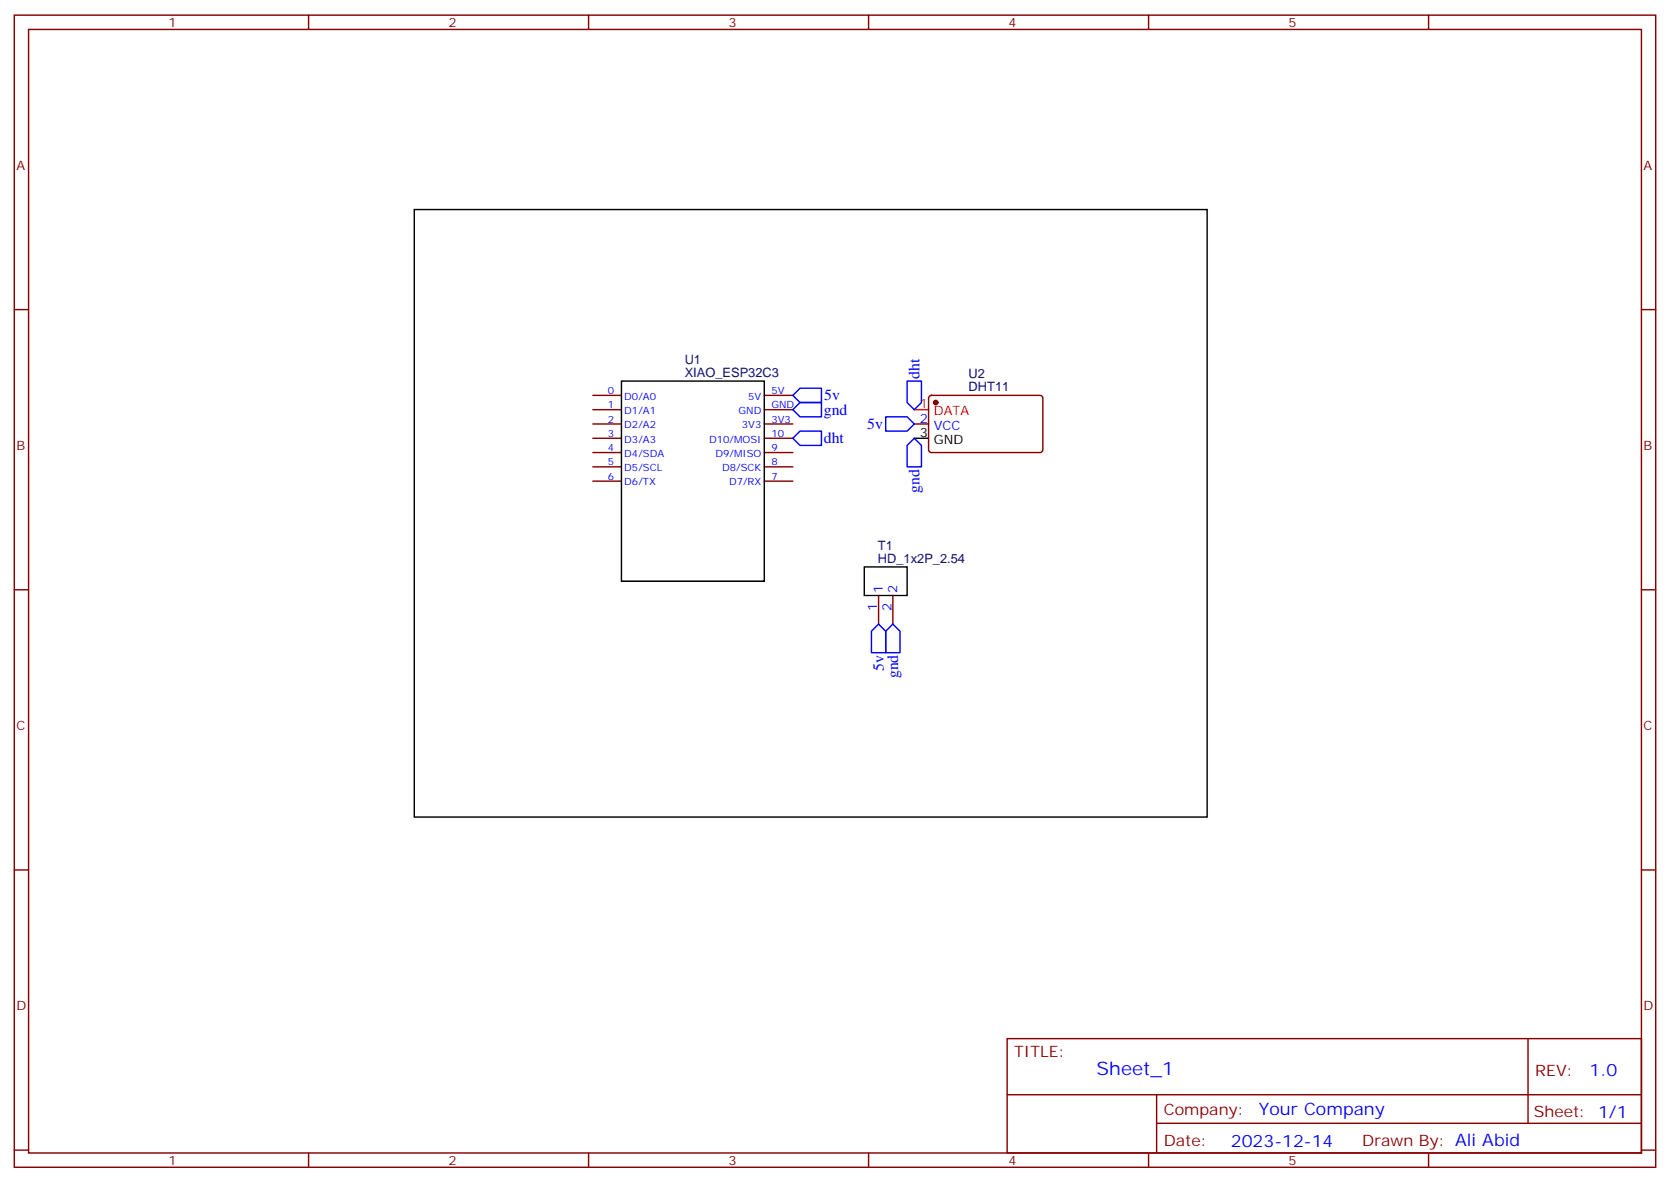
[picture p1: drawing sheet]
<svg xmlns="http://www.w3.org/2000/svg" width="412mm" height="292mm" viewBox="0 0 412 292" stroke-linecap="round" stroke-linejoin="round" font-family="sans-serif">
<g fill="none" stroke="#870000" stroke-width=".35">
<path d="M3.5 3.7h405.4v284.4h-405.4zM7.1 7.3h398.2v277.3h-398.2zM76.2 3.7v3.6M145.3 3.7v3.6M214.5 3.7v3.6M283.6 3.7v3.6M352.8 3.7v3.6M3.5 76.4h3.6M405.3 76.4h3.6M146.4 97.6h7.1M188.7 97.6h7.1M229.5 97.8l.5-.2h26.8a.71 .71 0 0 1 .7 .7v12.7a.76 .76 0 0 1-.7 .7h-26.8a.76 .76 0 0 1-.7-.7v-12.7z"/>
<path d="M146.4 101.1h7.1M146.4 104.6h7.1M146.4 108.2h7.1M146.4 111.7h7.1M146.4 115.2h7.1M146.4 118.7h7.1M188.7 101.1h7.1M188.7 104.6h7.1M188.7 108.2h7.1M188.7 111.7h7.1M188.7 115.2h7.1M188.7 118.7h7.1"/>
<path d="M225.8 104.6h3.5M3.5 145.6h3.6M217 147v7M220.5 147v7M405.3 145.6h3.6M3.5 214.7h3.6M405.3 214.7h3.6M248.7 256.3h156.6v28.3h-156.6zM377.3 256.4v20.8M248.7 270.2h156.5M285.6 277.2h119.6M285.6 270.2v14.1"/>
<path d="M3.5 283.8h3.6M76.2 284.6v3.5M145.3 284.6v3.5M214.5 284.6v3.5M283.6 284.6v3.5M352.8 284.6v3.5M405.3 283.8h3.6"/>
</g>
<path d="M102.3 51.7h195.8v149.9h-195.8zM153.5 94.1h35.2v49.3h-35.2zM225.8 108.2h3.5M213.4 139.9h10.6v7.1h-10.6z" fill="none" stroke="#000" stroke-width=".35"/>
<path d="M195.8 97.6l1.8-1.8h5.2v3.5h-5.2zM224 94.1h3.5v5.2l-1.7 1.8-1.8-1.8zM195.8 101.1l1.8-1.8h5.2v3.6h-5.2zM195.8 108.2l1.8-1.8h5.2v3.5h-5.2zM218.7 102.9h5.3l1.8 1.7-1.8 1.8h-5.3zM225.8 108.2l1.7 1.7v5.3h-3.5v-5.3zM217 154l1.7 1.8v5.3h-3.5v-5.3zM220.5 154l1.7 1.8v5.3h-3.5v-5.3z" fill="none" stroke="#00f" stroke-width=".35"/>
<path d="M225.8 101.1h3.5" fill="none" stroke="#f00" stroke-width=".35"/>
<circle cx="231.1" cy="99.3" r=".53" fill="#870000" stroke="#870000" stroke-width=".35"/>
<text font-size="4.6" fill="#00f" x="270.8" y="265.4">Sheet_1</text>
<g font-size="4.2" fill="#00f">
<text x="392.5" y="265.6">1.0</text>
<text x="310.9" y="275.2">Your Company</text>
<text x="304" y="283">2023-12-14</text>
</g>
<g font-size="3.9" fill="#00f">
<text x="227" y="93.5" transform="rotate(-90 227 93.5)">dht</text>
<text x="203.6" y="98.8">5v</text>
<text x="203.4" y="102.4">gnd</text>
<text x="214.2" y="105.9">5v</text>
<text x="203.4" y="109.4">dht</text>
<text x="227.1" y="121.6" transform="rotate(-90 227.1 121.6)">gnd</text>
<text x="218.2" y="165.6" transform="rotate(-90 218.2 165.6)">5v</text>
<text x="221.8" y="167.4" transform="rotate(-90 221.8 167.4)">gnd</text>
</g>
<g font-size="3.9" fill="#800">
<text x="250.5" y="260.9">TITLE:</text>
<text x="379.1" y="265.6">REV:</text>
<text x="287.4" y="275.1">Company:</text>
<text x="378.7" y="275.7">Sheet: 1/1</text>
<text x="287.4" y="282.8">Date:</text>
<text x="336.4" y="282.9">Drawn By: Ali Abid</text>
</g>
<g font-size="3.2" fill="#800">
<text x="41.6" y="6.7">1</text>
<text x="110.8" y="6.7">2</text>
<text x="179.9" y="6.7">3</text>
<text x="249.1" y="6.7">4</text>
<text x="318.2" y="6.7">5</text>
<text x="4.1" y="41.8">A</text>
<text x="405.9" y="41.8">A</text>
<text x="4.1" y="111">B</text>
<text x="405.9" y="111">B</text>
<text x="4.1" y="180.1">C</text>
<text x="405.9" y="180.1">C</text>
<text x="4.1" y="249.3">D</text>
<text x="405.9" y="249.3">D</text>
<text x="41.6" y="287.5">1</text>
<text x="110.8" y="287.5">2</text>
<text x="179.9" y="287.5">3</text>
<text x="249.1" y="287.5">4</text>
<text x="318.2" y="287.5">5</text>
</g>
<g font-size="3.2" fill="#000080">
<text x="169.1" y="89.8">U1</text>
<text x="169.1" y="93">XIAO_ESP32C3</text>
<text x="239.2" y="93.3">U2</text>
<text x="239.2" y="96.4">DHT11</text>
<text x="216.8" y="135.8">T1</text>
<text x="216.8" y="138.9">HD_1x2P_2.54</text>
</g>
<g font-size="3.2" fill="#f00">
<text x="227.1" y="100.8">1</text>
<text x="230.6" y="102.5">DATA</text>
</g>
<g font-size="3.2">
<text x="227.1" y="107.8">3</text>
<text x="230.6" y="109.6">GND</text>
</g>
<g font-size="3.2" fill="#00f">
<text x="227.1" y="104.3">2</text>
<text x="230.6" y="106">VCC</text>
<text x="218" y="146.3" transform="rotate(-90 218 146.3)">1</text>
<text x="221.5" y="146.3" transform="rotate(-90 221.5 146.3)">2</text>
<text x="216.6" y="150.7" transform="rotate(-90 216.6 150.7)">1</text>
<text x="220.1" y="150.7" transform="rotate(-90 220.1 150.7)">2</text>
</g>
<g font-size="2.5" fill="#00f">
<text x="150.1" y="97.2">0</text>
<text x="150.1" y="100.8">1</text>
<text x="154.2" y="98.6">D0/A0</text>
<text x="184.8" y="98.6">5V</text>
<text x="190.5" y="97.2">5V</text>
<text x="190.5" y="100.8">GND</text>
<text x="150.1" y="104.3">2</text>
<text x="150.1" y="107.8">3</text>
<text x="154.2" y="102.2">D1/A1</text>
<text x="154.2" y="105.7">D2/A2</text>
<text x="182.4" y="102.2">GND</text>
<text x="183.2" y="105.7">3V3</text>
<text x="190.5" y="104.3">3V3</text>
<text x="190.5" y="107.8">10</text>
<text x="150.1" y="111.3">4</text>
<text x="154.2" y="109.2">D3/A3</text>
<text x="154.2" y="112.7">D4/SDA</text>
<text x="175.1" y="109.2">D10/MOSI</text>
<text x="176.7" y="112.7">D9/MISO</text>
<text x="190.5" y="111.3">9</text>
<text x="150.1" y="114.9">5</text>
<text x="150.1" y="118.4">6</text>
<text x="154.2" y="116.3">D5/SCL</text>
<text x="154.2" y="119.8">D6/TX</text>
<text x="178.3" y="116.3">D8/SCK</text>
<text x="180" y="119.8">D7/RX</text>
<text x="190.5" y="114.9">8</text>
<text x="190.5" y="118.4">7</text>
</g>
</svg>
